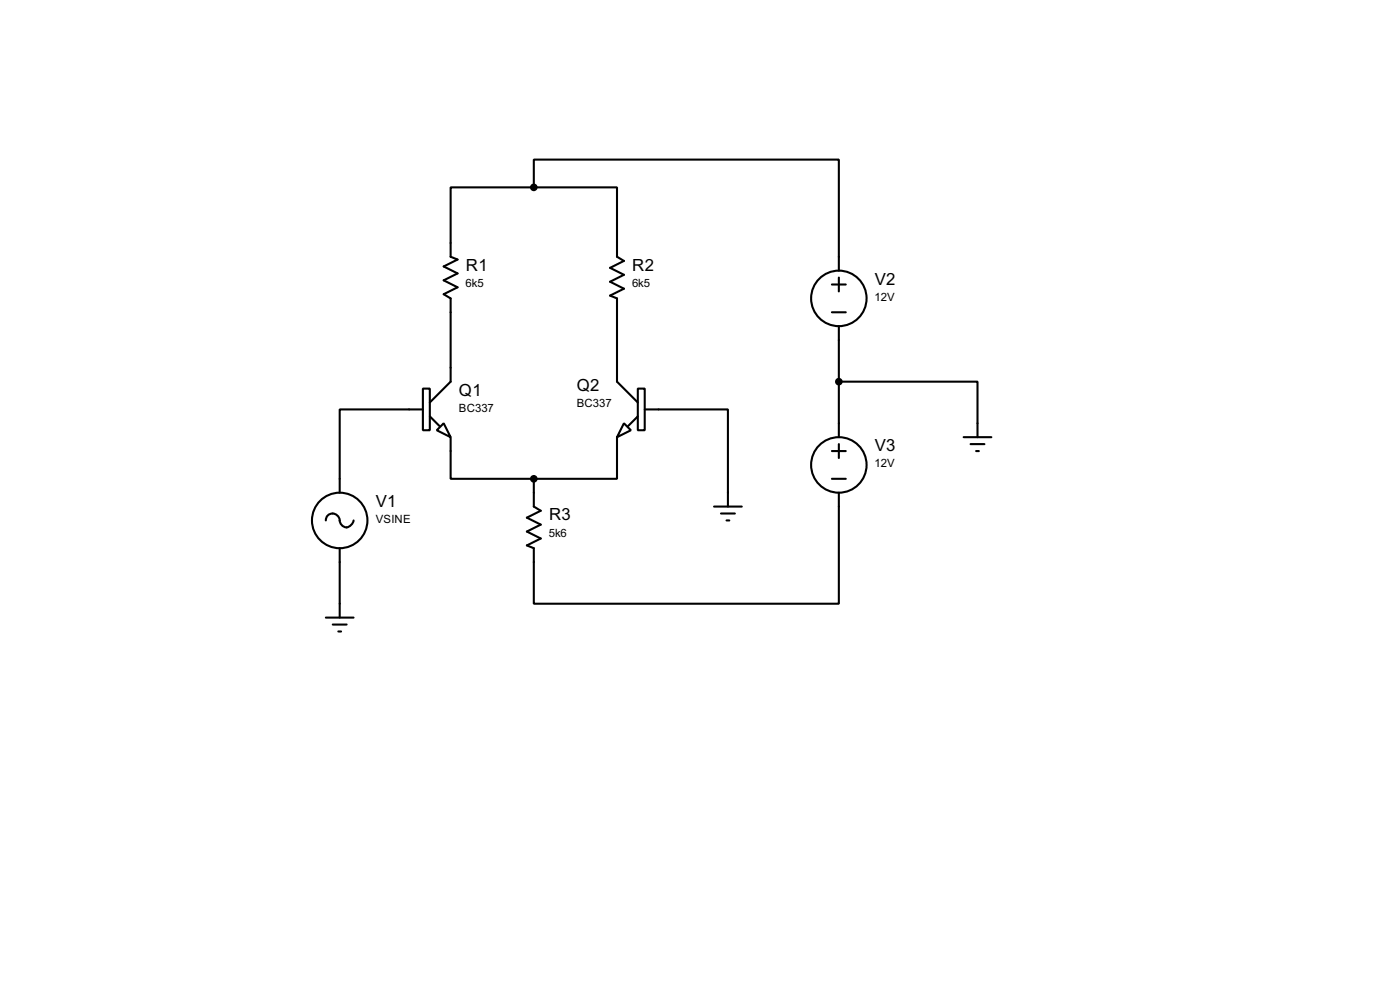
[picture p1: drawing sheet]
<svg xmlns="http://www.w3.org/2000/svg" width="256mm" height="180mm" viewBox="0 0 256 180" stroke-linecap="round" stroke-linejoin="round" font-family="sans-serif">
<g fill="none" stroke="#000" stroke-width=".38">
<path d="M97.8 34.3h-15.3v12.7l1.3 .5-2.5 1.3 2.5 1.2-2.5 1.3 2.5 1.3-2.5 1.2 1.2 .8v15.2l-3.8 3.9M97.8 34.3h15.2v12.7l1.3 .8-2.5 1.2 2.5 1.3-2.5 1.3 2.5 1.2-2.5 1.3 1.2 .5v15.2l3.8 3.9M97.8 34.3v-5.1h55.9v20.3M152.4 52.1h2.5M152.4 57.1h2.5M153.7 50.8v2.5M153.7 59.7v20.3M77.5 71.1h1.2v7.6h-1.2zM77.5 74.9h-15.3v15.3M78.7 76.2l1.8 1.8M80 78.7l1.3-1.2 1.2 2.5zM114.3 77.5l1.3 1.2-2.6 1.3z"/>
<path d="M116.8 71.1h1.3v7.6h-1.3zM116.8 76.2l-1.7 1.8M118.1 74.9h15.2v17.8M153.7 69.8h25.4v10.2M59.7 95.2a1.32 1.32 0 0 1 1.5-1.2 1.32 1.32 0 0 1 1.1 1.6 1.23 1.23 0 0 0 1.2 .9 1.23 1.23 0 0 0 1.2-.9l.1-.4M82.5 80v7.6h15.3M97.8 87.6v5.1l1.3 .8-2.6 1.2 2.6 1.3-2.6 1.3 2.6 1.3-2.6 1.2 1.3 .5v10.2h55.9v-20.3M113 80v7.6h-15.2M130.8 92.7h5.1M132.1 94h2.5M133.1 95.2h.5M152.4 82.5h2.5"/>
<path d="M152.4 87.6h2.5M153.7 81.3v2.5M176.5 80h5.1M177.8 81.3h2.5M178.8 82.5h.5M59.7 113h5.1M61 114.3h2.5M62 115.6h.5M62.2 100.3v12.7"/>
<circle cx="153.7" cy="54.6" r="5.1"/>
<circle cx="62.2" cy="95.2" r="5.1"/>
<circle cx="153.7" cy="85.1" r="5.1"/>
</g>
<g fill="#000" stroke="#000" stroke-width=".38">
<circle cx="97.8" cy="34.3" r=".51"/>
<circle cx="153.7" cy="69.8" r=".51"/>
<circle cx="97.8" cy="87.6" r=".51"/>
</g>
<g font-size="3.4">
<text x="85.4" y="49.6">R1</text>
<text x="115.8" y="49.6">R2</text>
<text x="160.2" y="52.1">V2</text>
<text x="105.7" y="71.6">Q2</text>
<text x="84.1" y="72.4">Q1</text>
<text x="160.2" y="82.6">V3</text>
<text x="68.8" y="92.8">V1</text>
<text x="100.6" y="95.2">R3</text>
</g>
<g font-size="2.3">
<text x="85.3" y="52.5">6k5</text>
<text x="115.8" y="52.5">6k5</text>
<text x="160.2" y="55.1">12V</text>
<text x="84.1" y="75.4">BC337</text>
<text x="105.7" y="74.5">BC337</text>
<text x="160.2" y="85.6">12V</text>
<text x="68.8" y="95.7">VSINE</text>
<text x="100.5" y="98.2">5k6</text>
</g>
</svg>
